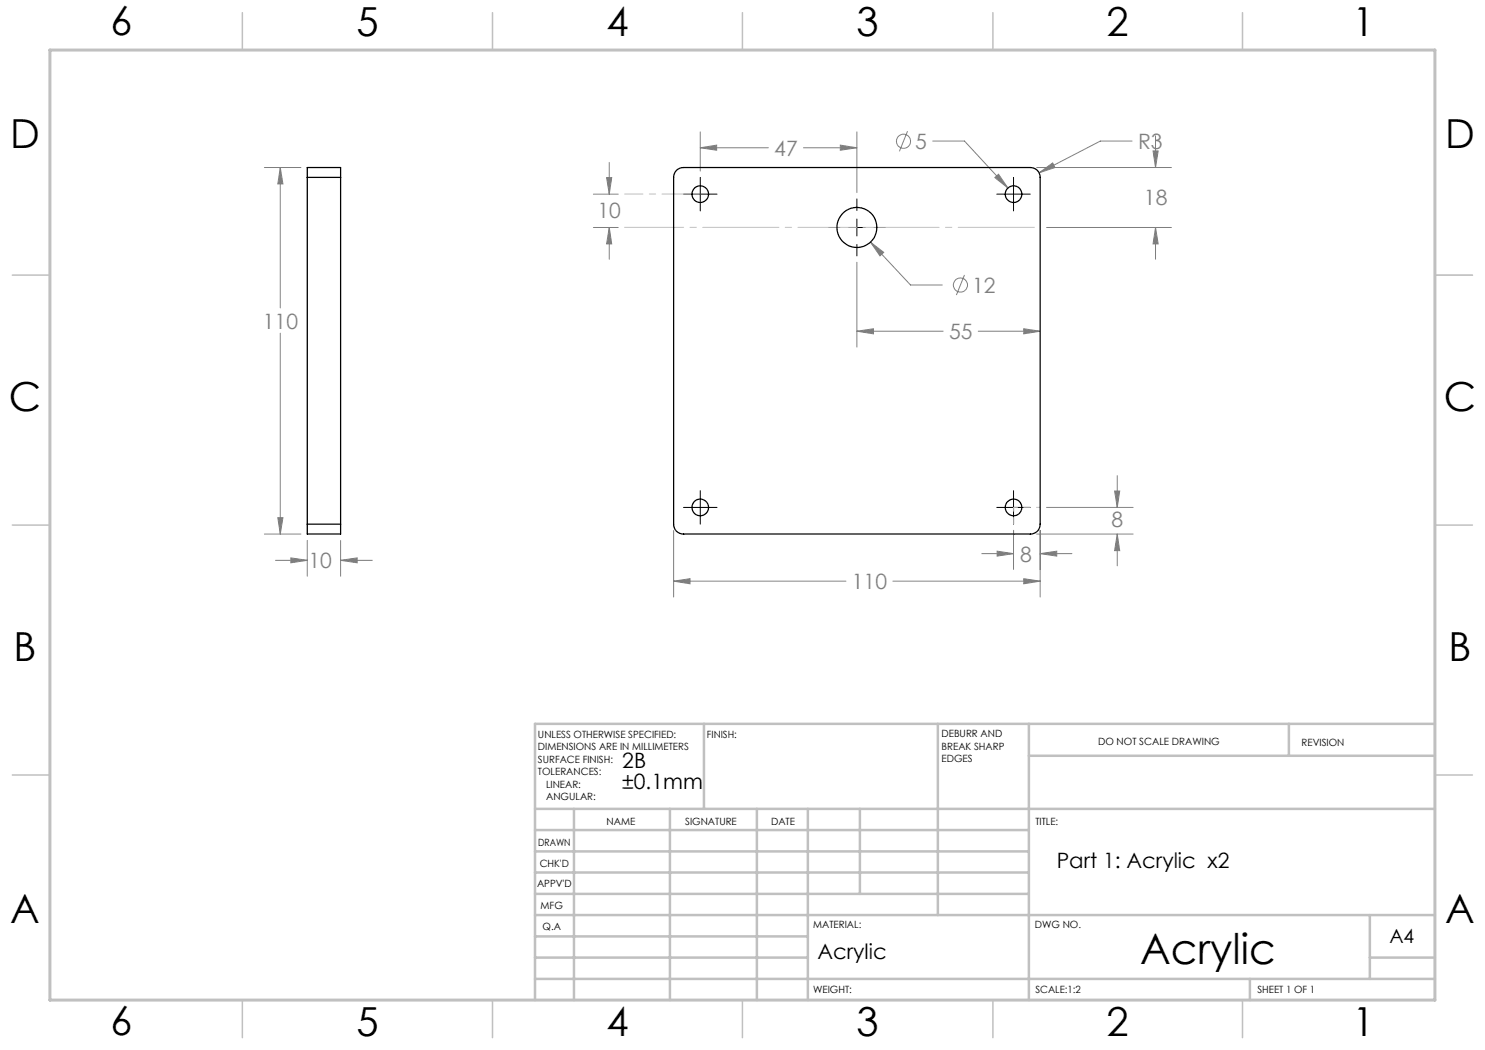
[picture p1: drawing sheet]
<svg xmlns="http://www.w3.org/2000/svg" width="297mm" height="210mm" viewBox="0 0 297 210" stroke-linecap="round" stroke-linejoin="round" font-family="sans-serif">
<g fill="none" stroke="#808080" stroke-width=".2">
<path d="M52.9 33.5h7.3M56.1 33.5l.5 3.3h-1zM56.1 33.5v28.1M118.7 38.8h4.9M121.3 35.5h1l-.5 3.3zM121.8 32.5v6.3M140.1 29.6l3.2-.6v1zM140.1 26.4v7.8M140.1 29.6h13.6M160.7 29.6h10.7M168.1 29l3.3 .6-3.3 .4zM171.4 26.4v12.1"/>
<path d="M181.5 26.2l-1.6 4.1M186.5 28.2h6.4l8.7 9.4M199 35.5l.7-.7 1.9 2.8zM207.3 33.5h27M207.8 34.6l2.7-2 .5 .9zM226.4 28.2h-6.3l-12.3 6.4M230.6 30.2h1l-.5 3.3zM231.1 27.2v6.3M118.7 45.5h4.9M121.8 45.5l.5 3.3h-1zM121.8 45.5v6.3M171.4 52.4v17"/>
<path d="M174.1 48.4l2.6 2.1-.7 .7zM174.1 48.4l8 8.6h6.4M192.9 55l-1.6 4M209.3 45.5h25M231.1 45.5l.5 3.3h-1zM231.1 45.5v6.3M56.1 66.6v40.2M171.4 66.2l3.3-.5v1.1zM171.4 66.2h17.2M195.7 66.2h12.3M204.8 65.7l3.2 .5-3.2 .6zM222.9 98.2h1l-.5 3.3z"/>
<path d="M223.4 95.1v6.4M52.9 106.8h7.3M55.1 112.1h6.4M55.6 103.5h1l-.5 3.3zM58.2 111.6l3.3 .5-3.3 .5zM61.5 108.1v7.1M68.1 112.1l3.3-.5v1zM68.1 108.1v7.1M68.1 112.1h6.4M134.7 116.2l3.3-.5v1.1zM134.7 106.1v13.3M134.7 116.2h34.5"/>
<path d="M178.6 116.2h29.4M196.4 110.7h6.3M199.4 110.2l3.3 .5-3.3 .5zM202.7 106.1v7.8M204.8 115.7l3.2 .5-3.2 .6zM207.3 106.8h19.3M208 110.7l3.3-.5v1zM208 106.1v13.3M208 110.7h6.4M209.3 101.5h17.3M223.4 106.8l.5 3.3h-1zM223.4 106.8v6.4"/>
<circle cx="180.7" cy="28.3" r="1.4"/>
<circle cx="192.1" cy="57" r="1.41"/>
</g>
<g fill="none" stroke="#000" stroke-width=".2">
<path d="M136.7 38.8h6.7M140.1 35.5v6.7M171.4 39.8v2.3M199.4 38.8h6.7M202.7 35.5v6.7M165.7 45.5h2.3M169.7 45.5h3.4M171.4 43.8v3.4M171.4 48.9v2.3M174.8 45.5h2.3M140.1 98.1v6.7M202.7 98.1v6.7"/>
<path d="M136.7 101.5h6.7M199.4 101.5h6.7"/>
</g>
<path d="M171.4 45.5h-46.5" fill="none" stroke="#c0c0c0" stroke-width=".2" stroke-dasharray="15.2 1.3 1.3 1.3" stroke-dashoffset="3.4"/>
<path d="M140.1 38.8h-15.2" fill="none" stroke="#c0c0c0" stroke-width=".2" stroke-dasharray="15.2 1.3 1.3 1.3" stroke-dashoffset="7.6"/>
<path d="M171.4 45.5h36.7" fill="none" stroke="#c0c0c0" stroke-width=".2" stroke-dasharray="15.2 1.3 1.3 1.3" stroke-dashoffset="-1.2"/>
<path d="M202.7 101.5h5.4M202.7 101.5v5.3" fill="none" stroke="#c0c0c0" stroke-width=".2" stroke-dasharray="15.2 1.3 1.3 1.3" stroke-dashoffset="14.5"/>
<path d="M287 55h7.5M287 144.8v55.2h-187.2" fill="none" stroke="#c0c0c0" stroke-width=".2"/>
<g fill="none" stroke="#c0c0c0" stroke-width=".5">
<path d="M140.8 144.8v17M187.6 144.8v38.2M205.8 144.8v55.2M205.8 151.2h81.2M257.8 144.8v6.4M287 144.8h-180v55.2M107 161.8h180M107 178.8h98.8M107 174.5h98.8M107 170.3h98.8M107 166h98.8M114.8 161.8v38.2"/>
<path d="M134 161.8v38.2M151.4 161.8v38.2M161.6 161.8v38.2M172 161.8v17M107 195.8h180M107 191.5h54.6M107 187.3h54.6M107 183h180M250 195.8v4.2M274 191.5h13M274 183v12.8"/>
</g>
<g fill="none" stroke="#c0c0c0" stroke-width=".3">
<path d="M48.5 2.5v7.5M98.5 2.5v7.5M148.5 2.5v7.5M198.6 2.5v7.5M248.5 2.5v7.5M2.5 55h7.5M287 55h7.5M2.5 105h7.5M287 105h7.5M2.5 155h7.5M287 155h7.5M48.5 200v7.5"/>
<path d="M98.5 200v7.5M148.5 200v7.5M198.6 200v7.5M248.5 200v7.5"/>
</g>
<path d="M10 10h277v190h-277z" fill="none" stroke="#c0c0c0" stroke-width=".6"/>
<g fill="#808080">
<path d="M121.8 45.5l.5 3.3h-1zM121.3 35.5h1l-.5 3.3zM230.6 30.2h1l-.5 3.3zM231.1 45.5l.5 3.3h-1zM222.9 98.2h1l-.5 3.3zM223.4 106.8l.5 3.3h-1z"/>
<path d="M174.1 48.4l1.9 2.8 .7-.7zM199 35.5l2.6 2.1-1.9-2.8zM171.4 66.2l3.3-.5v1.1zM204.8 65.7l3.2 .5-3.2 .6zM134.7 116.2l3.3-.5v1.1zM204.8 115.7l3.2 .5-3.2 .6zM168.1 29l3.3 .6-3.3 .4zM140.1 29.6l3.2-.6v1zM207.8 34.6l3.2-1.1-.5-.9zM208 110.7l3.3-.5v1zM199.4 110.2l3.3 .5-3.3 .5zM56.1 33.5l.5 3.3h-1zM55.6 103.5h1l-.5 3.3zM58.2 111.6l3.3 .5-3.3 .5zM68.1 112.1l3.3-.5v1z"/>
</g>
<g fill="none" stroke="#000" stroke-width=".25">
<path d="M61.5 35.5v-2h6.6v2M61.5 35.5h6.6M61.5 35.5v69.3M68.1 35.5v69.3M135.3 34.1l.7-.5 .7-.1h69.4a1.93 1.93 0 0 1 1.9 2v69.3a1.93 1.93 0 0 1-1.9 2h-69.4a1.93 1.93 0 0 1-2-2v-69.3l.2-.8zM61.5 104.8v2h6.6v-2M61.5 104.8h6.6"/>
<circle cx="140.1" cy="38.8" r="1.66"/>
<circle cx="202.7" cy="38.8" r="1.66"/>
<circle cx="171.4" cy="45.5" r="4"/>
<circle cx="140" cy="101.5" r="1.67"/>
<circle cx="202.7" cy="101.5" r="1.67"/>
</g>
<text font-size="8.5" x="228.1" y="192.7">Acrylic</text>
<g font-size="8">
<text x="22.1" y="7.1">6</text>
<text x="71.3" y="7.1">5</text>
<text x="121.3" y="7.1">4</text>
<text x="171.3" y="7.1">3</text>
<text x="221.3" y="7.1">2</text>
<text x="270.5" y="7.1">1</text>
<text x="2" y="29.7">D</text>
<text x="289" y="29.7">D</text>
<text x="1.8" y="82.2">C</text>
<text x="288.8" y="82.2">C</text>
<text x="2.7" y="132.2">B</text>
<text x="289.7" y="132.2">B</text>
<text x="2" y="184.7">A</text>
<text x="289" y="184.7">A</text>
<text x="22.1" y="207.1">6</text>
<text x="71.3" y="207.1">5</text>
<text x="121.3" y="207.1">4</text>
<text x="171.3" y="207.1">3</text>
<text x="221.3" y="207.1">2</text>
<text x="270.5" y="207.1">1</text>
</g>
<g font-size="4.2" fill="#808080">
<text x="183" y="29.8">5</text>
<text x="227.6" y="29.8">R3</text>
<text x="154.9" y="31.1">47</text>
<text x="228.8" y="41">18</text>
<text x="119.5" y="43.6">10</text>
<text x="194.4" y="58.5">12</text>
<text x="52.6" y="65.7">110</text>
<text x="189.8" y="67.8">55</text>
<text x="222.3" y="105.4">8</text>
<text x="61.7" y="113.7">10</text>
<text x="204" y="112.3">8</text>
<text x="170.4" y="117.8">110</text>
</g>
<g font-size="4.2">
<text x="124.5" y="153.5">2B</text>
<text x="124.5" y="157.7">±0.1mm</text>
<text x="211.4" y="173.6">Part 1: Acrylic x2</text>
<text x="163.5" y="191.9">Acrylic</text>
</g>
<text font-size="3.9" x="277.9" y="188.5">A4</text>
<g font-size="2">
<text x="107.6" y="147.6">UNLESS OTHERWISE SPECIFIED:</text>
<text x="141.4" y="147.6">FINISH:</text>
<text x="188.3" y="147.5">DEBURR AND</text>
<text x="188.3" y="150">BREAK SHARP</text>
<text x="219.6" y="149">DO NOT SCALE DRAWING</text>
<text x="260.3" y="149.2">REVISION</text>
<text x="107.6" y="150.1">DIMENSIONS ARE IN MILLIMETERS</text>
<text x="107.6" y="152.6">SURFACE FINISH:</text>
<text x="107.6" y="155.1">TOLERANCES:</text>
<text x="188.3" y="152.5">EDGES</text>
<text x="109.2" y="157.6">LINEAR:</text>
<text x="109.2" y="160.1">ANGULAR:</text>
<text x="121.3" y="165">NAME</text>
<text x="137" y="164.9">SIGNATURE</text>
<text x="154.2" y="164.9">DATE</text>
<text x="207.1" y="164.9">TITLE:</text>
<text x="107.6" y="169.1">DRAWN</text>
<text x="107.9" y="173.3">CHK'D</text>
<text x="107.4" y="177.4">APPV'D</text>
<text x="108.1" y="181.8">MFG</text>
<text x="108.5" y="186">Q.A</text>
<text x="162.6" y="185.5">MATERIAL:</text>
<text x="207" y="185.5">DWG NO.</text>
<text x="162.6" y="198.5">WEIGHT:</text>
<text x="207.1" y="198.6">SCALE:1:2</text>
<text x="251.5" y="198.6">SHEET 1 OF 1</text>
</g>
</svg>
